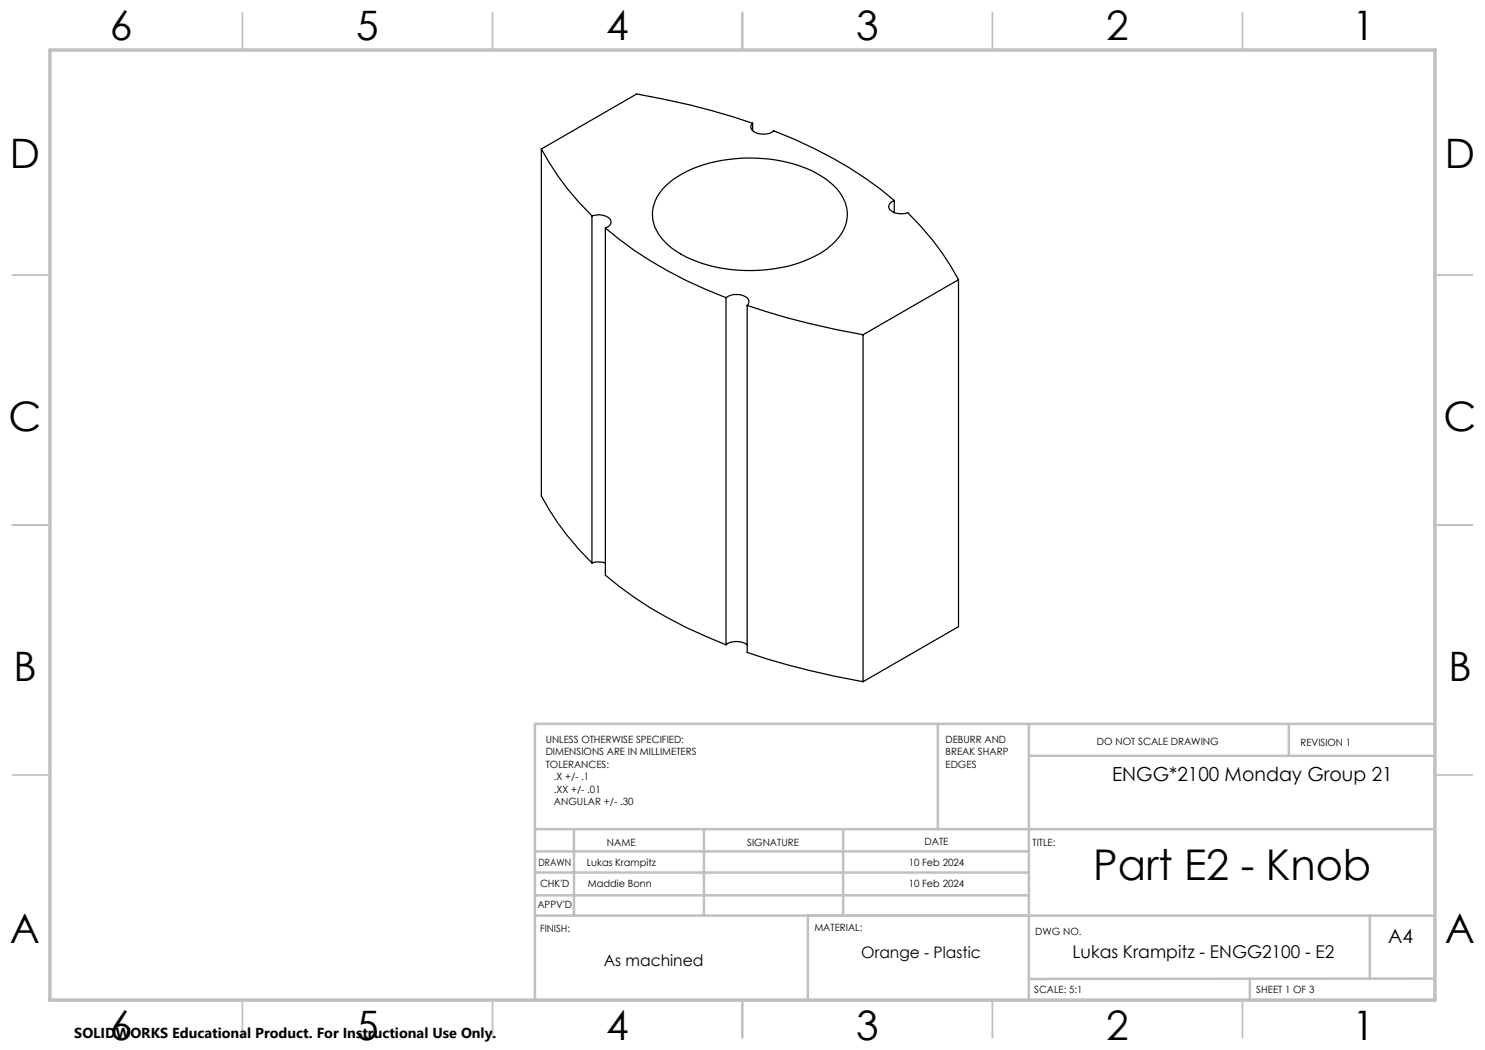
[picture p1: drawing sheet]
<svg xmlns="http://www.w3.org/2000/svg" width="297mm" height="210mm" viewBox="0 0 297 210" stroke-linecap="round" stroke-linejoin="round" font-family="sans-serif">
<g fill="none" stroke="#000" stroke-width=".25">
<path d="M108.3 29.8a54.2 54.2 0 0 0 10.1 13.4M108.3 29.8v69.4a53.3 53.3 0 0 0 10.1 13.4M133.1 37.2a22.5 22.5 0 0 1 14-5.5 28.6 28.6 0 0 1 17.1 3.5 9.5 9.5 0 0 1 5.3 7.8 9.1 9.1 0 0 1-4.6 7.1 29.4 29.4 0 0 1-20.7 3.5 19.7 19.7 0 0 1-11.9-5.9 7.3 7.3 0 0 1 .8-10.5zM150.5 24.7a148.6 148.6 0 0 0-23.1-5.9l-19.1 11M150.5 24.7a1.05 1.05 0 0 0 .5 1.7 3.8 3.8 0 0 0 3.8-.2 83.3 83.3 0 0 1 24.1 13.9M150.5 24.7v1.4M118.4 43.2a3.1 3.1 0 0 1 3.8 1 1.33 1.33 0 0 1-1.1 1.4M118.4 43.2v69.4M121.1 45.6a79.9 79.9 0 0 0 24.1 13.9M121.1 45.6v69.4a79.9 79.9 0 0 0 24.1 14M145.2 59.5a3.3 3.3 0 0 1 4.5 .5 1 1 0 0 1-.3 1.1M145.2 59.5v69.5"/>
<path d="M178.9 40.1a1.15 1.15 0 0 0-1.1 .9 1.15 1.15 0 0 0 .6 1.3l1.3 .4h.9l.9-.2a53.8 53.8 0 0 1 10.2 13.4M178.9 40.1v2.4M191.7 55.9l-19.1 11M191.7 55.9v69.4l-19.1 11M149.4 61.1a148.6 148.6 0 0 0 23.2 5.8M149.4 61.1v69.4a148.6 148.6 0 0 0 23.2 5.8M172.6 66.9v69.4M118.4 112.6l.9-.2 1.8 .2M145.2 129a3.7 3.7 0 0 1 4.2 0"/>
</g>
<g fill="none" stroke="#c0c0c0" stroke-width=".35">
<path d="M48.5 2.5v7.5M98.5 2.5v7.5M148.5 2.5v7.5M198.5 2.5v7.5M248.5 2.5v7.5M2.5 55h7.5M287 55h7.5M2.5 105h7.5M287 105h7.5M2.5 155h7.5M287 155h7.5M48.5 200v7.5"/>
<path d="M98.5 200v7.5M148.5 200v7.5M198.5 200v7.5M248.5 200v7.5"/>
</g>
<g fill="none" stroke="#c0c0c0" stroke-width=".5">
<path d="M187.6 144.8v21M205.8 144.8v55.2M205.8 151.2h81.2M257.8 144.8v6.4M287 144.8h-180v55.2M107 165.8h180M107 174.5h98.8M107 170.3h98.8M107 179.1h98.8M114.8 165.8v17.3M140.8 165.8v17.3M168.6 165.8v17.3"/>
<path d="M107 183.1h180M161.6 183.1v16.9M250 195.8v4.2M274 183.1v12.6M287 195.7l-81.2 .1"/>
</g>
<path d="M10 10h277v190h-277z" fill="none" stroke="#c0c0c0" stroke-width=".7"/>
<text font-size="8.5" x="218.6" y="176.1">Part E2 - Knob</text>
<g font-size="8.1">
<text x="22" y="8">6</text>
<text x="71.2" y="8">5</text>
<text x="121.2" y="8">4</text>
<text x="171.3" y="8">3</text>
<text x="221.3" y="8">2</text>
<text x="270.5" y="8">1</text>
<text x="2" y="33.6">D</text>
<text x="289" y="33.6">D</text>
<text x="1.7" y="86.1">C</text>
<text x="288.7" y="86.1">C</text>
<text x="2.7" y="136.1">B</text>
<text x="289.7" y="136.1">B</text>
<text x="2" y="188.6">A</text>
<text x="289" y="188.6">A</text>
<text x="22" y="208">6</text>
<text x="71.2" y="208">5</text>
<text x="121.2" y="208">4</text>
<text x="171.3" y="208">3</text>
<text x="221.3" y="208">2</text>
<text x="270.5" y="208">1</text>
</g>
<g font-size="3.9">
<text x="222.4" y="156.3">ENGG*2100 Monday Group 21</text>
<text x="277.6" y="188.5">A4</text>
</g>
<text font-size="3.5" x="214.5" y="191.6">Lukas Krampitz - ENGG2100 - E2</text>
<g font-size="3.2">
<text x="172.2" y="191.6">Orange - Plastic</text>
<text x="120.7" y="193.2">As machined</text>
</g>
<text font-size="2.9" x="14.9" y="207.6">SOLIDWORKS Educational Product. For Instructional Use Only.</text>
<g font-size="2">
<text x="109.1" y="148.5">UNLESS OTHERWISE SPECIFIED:</text>
<text x="189.1" y="148.5">DEBURR AND</text>
<text x="219.4" y="149">DO NOT SCALE DRAWING</text>
<text x="260.1" y="149.2">REVISION 1</text>
<text x="109.1" y="151">DIMENSIONS ARE IN MILLIMETERS</text>
<text x="109.1" y="153.5">TOLERANCES:</text>
<text x="189.1" y="151">BREAK SHARP</text>
<text x="189.1" y="153.5">EDGES</text>
<text x="110.8" y="156">.X +/- .1</text>
<text x="110.8" y="158.5">.XX +/- .01</text>
<text x="110.8" y="161">ANGULAR +/- .30</text>
<text x="107.7" y="173.2">DRAWN</text>
<text x="117.3" y="173.2">Lukas Krampitz</text>
<text x="121.4" y="169.1">NAME</text>
<text x="149.4" y="169.1">SIGNATURE</text>
<text x="181.7" y="173.2">10 Feb 2024</text>
<text x="184.9" y="169.1">DATE</text>
<text x="206.5" y="169.2">TITLE:</text>
<text x="108" y="177.5">CHK'D</text>
<text x="117.6" y="177.5">Maddie Bonn</text>
<text x="181.7" y="177.5">10 Feb 2024</text>
<text x="107.5" y="181.6">APPV'D</text>
<text x="108" y="186.3">FINISH:</text>
<text x="162.9" y="186.2">MATERIAL:</text>
<text x="207" y="187">DWG NO.</text>
<text x="206.9" y="198.6">SCALE: 5:1</text>
<text x="251.3" y="198.6">SHEET 1 OF 3</text>
</g>
</svg>
